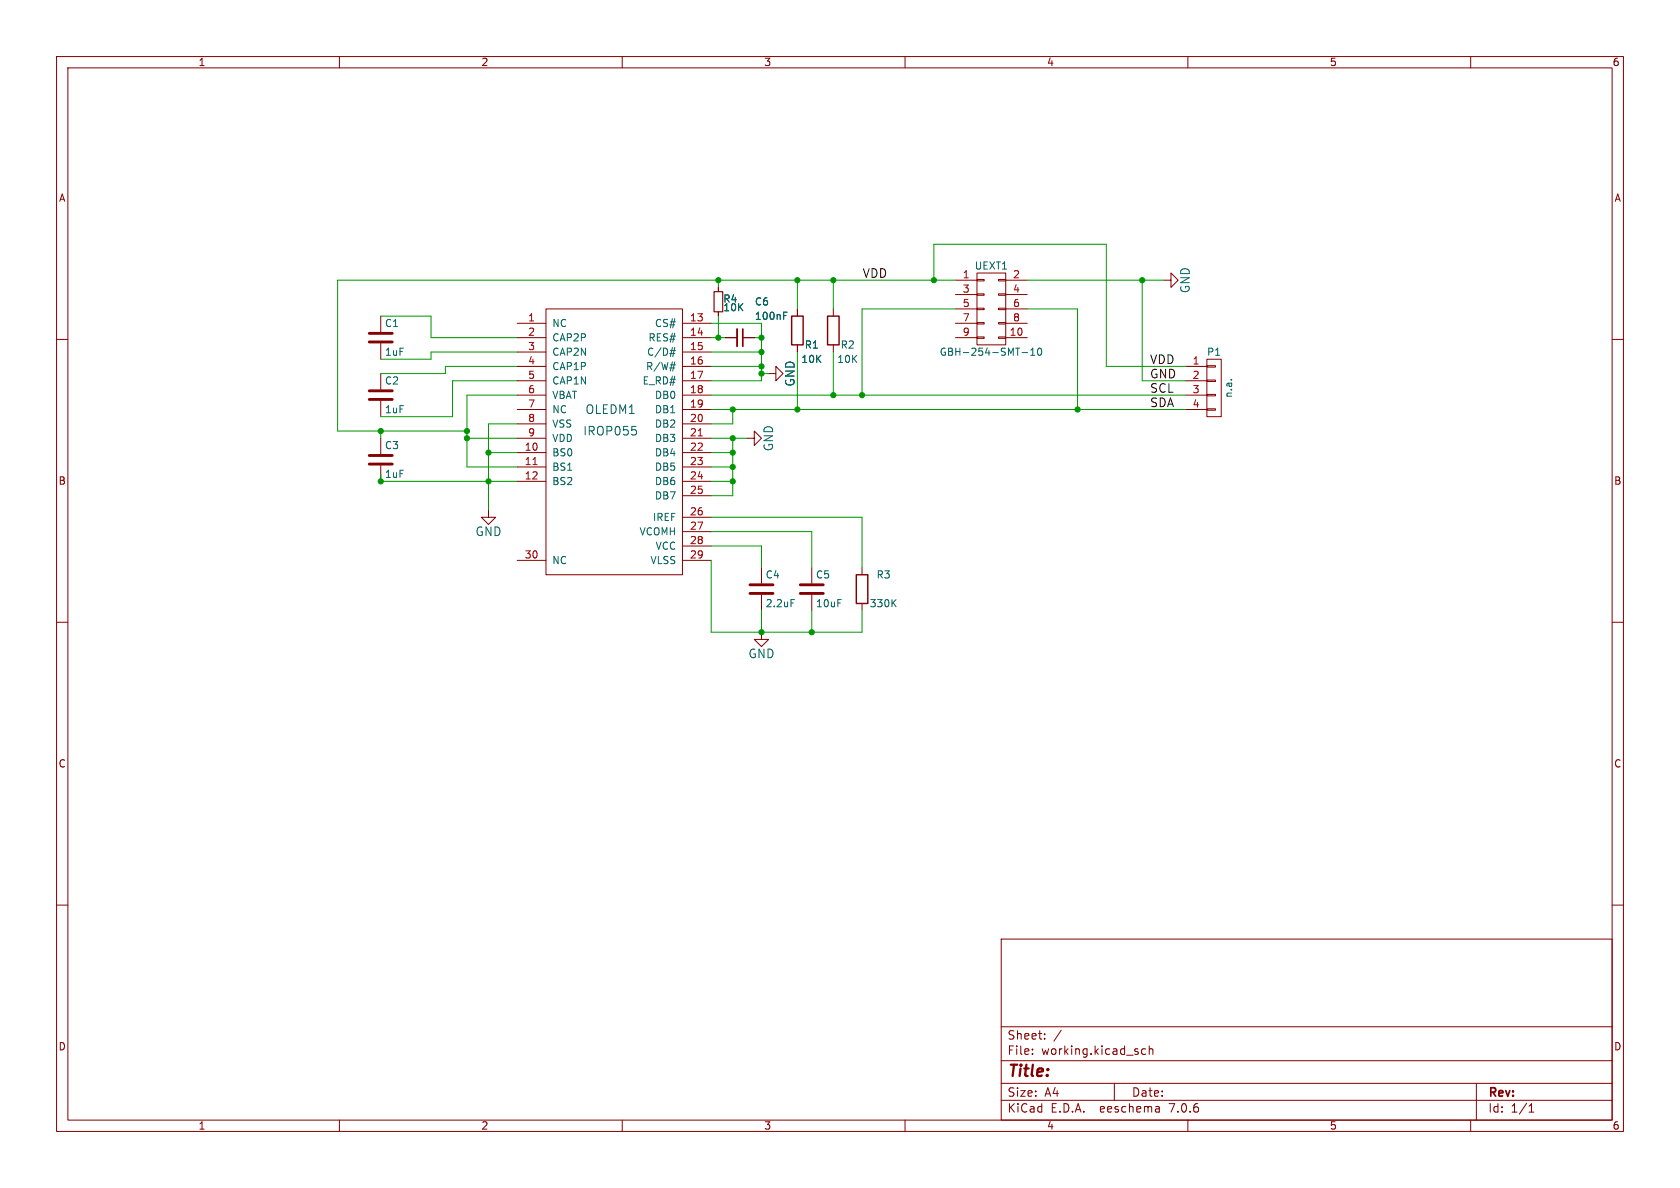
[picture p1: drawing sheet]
(kicad_sch (version 20230121) (generator eeschema)

 (paper "A4")

 (lib_symbols
  (symbol "mod-oled-128x64-rescue:C" (pin_numbers hide) (pin_names (offset 0.254)) (in_bom yes) (on_board yes)
   (property "Reference" "C" (at 0.635 2.54 0) (effects (font (size 1.27 1.27)) (justify left)))
   (property "Value" "C" (at 0.635 -2.54 0) (effects (font (size 1.27 1.27)) (justify left)))
   (property "Footprint" "" (at 0.9652 -3.81 0) (effects (font (size 0.762 0.762))))
   (property "Datasheet" "" (at 0 0 0) (effects (font (size 1.524 1.524))))
   (symbol "C_0_1"
    (polyline (pts (xy -2.032 -0.762) (xy 2.032 -0.762)) (stroke (width 0.508) (type solid)) (fill (type none)))
    (polyline (pts (xy -2.032 0.762) (xy 2.032 0.762)) (stroke (width 0.508) (type solid)) (fill (type none))))
   (symbol "C_1_1"
    (pin passive line (at 0 3.81 270) (length 2.794) (name "~" (effects (font (size 1.016 1.016)))) (number "1" (effects (font (size 1.016 1.016)))))
    (pin passive line (at 0 -3.81 90) (length 2.794) (name "~" (effects (font (size 1.016 1.016)))) (number "2" (effects (font (size 1.016 1.016)))))))
  (symbol "mod-oled-128x64-rescue:C_Small" (pin_numbers hide) (pin_names (offset 0.254) hide) (in_bom yes) (on_board yes)
   (property "Reference" "C" (at 0.254 1.778 0) (effects (font (size 1.27 1.27)) (justify left)))
   (property "Value" "C_Small" (at 0.254 -2.032 0) (effects (font (size 1.27 1.27)) (justify left)))
   (property "Footprint" "" (at 0 0 0) (effects (font (size 1.524 1.524))))
   (property "Datasheet" "" (at 0 0 0) (effects (font (size 1.524 1.524))))
   (symbol "C_Small_0_1"
    (polyline (pts (xy -1.524 -0.508) (xy 1.524 -0.508)) (stroke (width 0.3302) (type solid)) (fill (type none)))
    (polyline (pts (xy -1.524 0.508) (xy 1.524 0.508)) (stroke (width 0.3048) (type solid)) (fill (type none))))
   (symbol "C_Small_1_1"
    (pin passive line (at 0 2.54 270) (length 1.905) (name "~" (effects (font (size 1.016 1.016)))) (number "1" (effects (font (size 1.016 1.016)))))
    (pin passive line (at 0 -2.54 90) (length 2.032) (name "~" (effects (font (size 1.016 1.016)))) (number "2" (effects (font (size 1.016 1.016)))))))
  (symbol "mod-oled-128x64-rescue:GND" (power) (pin_names (offset 0)) (in_bom yes) (on_board yes)
   (property "Reference" "#PWR" (at 0 -6.35 0) (effects (font (size 1.27 1.27)) hide))
   (property "Value" "GND" (at 0 -3.81 0) (effects (font (size 1.27 1.27))))
   (property "Footprint" "" (at 0 0 0) (effects (font (size 1.524 1.524))))
   (property "Datasheet" "" (at 0 0 0) (effects (font (size 1.524 1.524))))
   (symbol "GND_0_1"
    (polyline (pts (xy 0 0) (xy 0 -1.27) (xy 1.27 -1.27) (xy 0 -2.54) (xy -1.27 -1.27) (xy 0 -1.27)) (stroke (width 0) (type solid)) (fill (type none))))
   (symbol "GND_1_1"
    (pin power_in line (at 0 0 270) (length 0) hide (name "GND" (effects (font (size 1.27 1.27)))) (number "1" (effects (font (size 1.27 1.27)))))))
  (symbol "mod-oled-128x64-rescue:R" (pin_numbers hide) (pin_names (offset 0)) (in_bom yes) (on_board yes)
   (property "Reference" "R" (at 2.032 0 90) (effects (font (size 1.27 1.27))))
   (property "Value" "R" (at 0 0 90) (effects (font (size 1.27 1.27))))
   (property "Footprint" "" (at -1.778 0 90) (effects (font (size 0.762 0.762))))
   (property "Datasheet" "" (at 0 0 0) (effects (font (size 0.762 0.762))))
   (symbol "R_0_1"
    (rectangle (start -1.016 -2.54) (end 1.016 2.54) (stroke (width 0.254) (type solid)) (fill (type none))))
   (symbol "R_1_1"
    (pin passive line (at 0 3.81 270) (length 1.27) (name "~" (effects (font (size 1.524 1.524)))) (number "1" (effects (font (size 1.524 1.524)))))
    (pin passive line (at 0 -3.81 90) (length 1.27) (name "~" (effects (font (size 1.524 1.524)))) (number "2" (effects (font (size 1.524 1.524)))))))
  (symbol "mod-oled-128x64-rescue:R_Small" (pin_numbers hide) (pin_names (offset 0.254) hide) (in_bom yes) (on_board yes)
   (property "Reference" "R" (at 0.762 0.508 0) (effects (font (size 1.27 1.27)) (justify left)))
   (property "Value" "R_Small" (at 0.762 -1.016 0) (effects (font (size 1.27 1.27)) (justify left)))
   (property "Footprint" "" (at 0 0 0) (effects (font (size 1.524 1.524))))
   (property "Datasheet" "" (at 0 0 0) (effects (font (size 1.524 1.524))))
   (symbol "R_Small_0_1"
    (rectangle (start -0.762 1.778) (end 0.762 -1.778) (stroke (width 0.2032) (type solid)) (fill (type none))))
   (symbol "R_Small_1_1"
    (pin passive line (at 0 2.54 270) (length 0.762) (name "~" (effects (font (size 1.016 1.016)))) (number "1" (effects (font (size 1.016 1.016)))))
    (pin passive line (at 0 -2.54 90) (length 0.762) (name "~" (effects (font (size 1.016 1.016)))) (number "2" (effects (font (size 1.016 1.016)))))))
  (symbol "oled:CONN_01X04" (pin_names (offset 1.016) hide) (in_bom yes) (on_board yes)
   (property "Reference" "P" (at 0 6.35 0) (effects (font (size 1.27 1.27))))
   (property "Value" "CONN_01X04" (at 2.54 0 90) (effects (font (size 1.27 1.27))))
   (property "Footprint" "" (at 0 0 0) (effects (font (size 1.524 1.524))))
   (property "Datasheet" "" (at 0 0 0) (effects (font (size 1.524 1.524))))
   (symbol "CONN_01X04_0_1"
    (rectangle (start -1.27 -3.683) (end 0.254 -3.937) (stroke (width 0) (type solid)) (fill (type none)))
    (rectangle (start -1.27 -1.143) (end 0.254 -1.397) (stroke (width 0) (type solid)) (fill (type none)))
    (rectangle (start -1.27 1.397) (end 0.254 1.143) (stroke (width 0) (type solid)) (fill (type none)))
    (rectangle (start -1.27 3.937) (end 0.254 3.683) (stroke (width 0) (type solid)) (fill (type none)))
    (rectangle (start -1.27 5.08) (end 1.27 -5.08) (stroke (width 0) (type solid)) (fill (type none))))
   (symbol "CONN_01X04_1_1"
    (pin passive line (at -5.08 3.81 0) (length 3.81) (name "P1" (effects (font (size 1.27 1.27)))) (number "1" (effects (font (size 1.27 1.27)))))
    (pin passive line (at -5.08 1.27 0) (length 3.81) (name "P2" (effects (font (size 1.27 1.27)))) (number "2" (effects (font (size 1.27 1.27)))))
    (pin passive line (at -5.08 -1.27 0) (length 3.81) (name "P3" (effects (font (size 1.27 1.27)))) (number "3" (effects (font (size 1.27 1.27)))))
    (pin passive line (at -5.08 -3.81 0) (length 3.81) (name "P4" (effects (font (size 1.27 1.27)))) (number "4" (effects (font (size 1.27 1.27)))))))
  (symbol "oled:CONN_02X05" (pin_names (offset 0.0254) hide) (in_bom yes) (on_board yes)
   (property "Reference" "P" (at 0 7.62 0) (effects (font (size 1.27 1.27))))
   (property "Value" "CONN_02X05" (at 0 -7.62 0) (effects (font (size 1.27 1.27))))
   (property "Footprint" "" (at 0 -30.48 0) (effects (font (size 1.524 1.524))))
   (property "Datasheet" "" (at 0 -30.48 0) (effects (font (size 1.524 1.524))))
   (symbol "CONN_02X05_0_1"
    (rectangle (start -2.54 -4.953) (end -1.27 -5.207) (stroke (width 0) (type solid)) (fill (type none)))
    (rectangle (start -2.54 -2.413) (end -1.27 -2.667) (stroke (width 0) (type solid)) (fill (type none)))
    (rectangle (start -2.54 0.127) (end -1.27 -0.127) (stroke (width 0) (type solid)) (fill (type none)))
    (rectangle (start -2.54 2.667) (end -1.27 2.413) (stroke (width 0) (type solid)) (fill (type none)))
    (rectangle (start -2.54 5.207) (end -1.27 4.953) (stroke (width 0) (type solid)) (fill (type none)))
    (rectangle (start -2.54 6.35) (end 2.54 -6.35) (stroke (width 0) (type solid)) (fill (type none)))
    (rectangle (start 1.27 -4.953) (end 2.54 -5.207) (stroke (width 0) (type solid)) (fill (type none)))
    (rectangle (start 1.27 -2.413) (end 2.54 -2.667) (stroke (width 0) (type solid)) (fill (type none)))
    (rectangle (start 1.27 0.127) (end 2.54 -0.127) (stroke (width 0) (type solid)) (fill (type none)))
    (rectangle (start 1.27 2.667) (end 2.54 2.413) (stroke (width 0) (type solid)) (fill (type none)))
    (rectangle (start 1.27 5.207) (end 2.54 4.953) (stroke (width 0) (type solid)) (fill (type none))))
   (symbol "CONN_02X05_1_1"
    (pin passive line (at -6.35 5.08 0) (length 3.81) (name "P1" (effects (font (size 1.27 1.27)))) (number "1" (effects (font (size 1.27 1.27)))))
    (pin passive line (at 6.35 -5.08 180) (length 3.81) (name "P10" (effects (font (size 1.27 1.27)))) (number "10" (effects (font (size 1.27 1.27)))))
    (pin passive line (at 6.35 5.08 180) (length 3.81) (name "P2" (effects (font (size 1.27 1.27)))) (number "2" (effects (font (size 1.27 1.27)))))
    (pin passive line (at -6.35 2.54 0) (length 3.81) (name "P3" (effects (font (size 1.27 1.27)))) (number "3" (effects (font (size 1.27 1.27)))))
    (pin passive line (at 6.35 2.54 180) (length 3.81) (name "P4" (effects (font (size 1.27 1.27)))) (number "4" (effects (font (size 1.27 1.27)))))
    (pin passive line (at -6.35 0 0) (length 3.81) (name "P5" (effects (font (size 1.27 1.27)))) (number "5" (effects (font (size 1.27 1.27)))))
    (pin passive line (at 6.35 0 180) (length 3.81) (name "P6" (effects (font (size 1.27 1.27)))) (number "6" (effects (font (size 1.27 1.27)))))
    (pin passive line (at -6.35 -2.54 0) (length 3.81) (name "P7" (effects (font (size 1.27 1.27)))) (number "7" (effects (font (size 1.27 1.27)))))
    (pin passive line (at 6.35 -2.54 180) (length 3.81) (name "P8" (effects (font (size 1.27 1.27)))) (number "8" (effects (font (size 1.27 1.27)))))
    (pin passive line (at -6.35 -5.08 0) (length 3.81) (name "P9" (effects (font (size 1.27 1.27)))) (number "9" (effects (font (size 1.27 1.27)))))))
  (symbol "oled:SSD1306" (pin_names (offset 1.016)) (in_bom yes) (on_board yes)
   (property "Reference" "OLEDM" (at -2.54 3.81 0) (effects (font (size 1.524 1.524))))
   (property "Value" "SSD1306" (at -2.54 0 0) (effects (font (size 1.524 1.524))))
   (property "Footprint" "" (at 0 0 0) (effects (font (size 1.524 1.524))))
   (property "Datasheet" "" (at 0 0 0) (effects (font (size 1.524 1.524))))
   (symbol "SSD1306_0_1"
    (rectangle (start -13.97 21.59) (end 10.16 -25.4) (stroke (width 0) (type solid)) (fill (type none)))
    (rectangle (start 10.16 -25.4) (end 10.16 -25.4) (stroke (width 0) (type solid)) (fill (type none))))
   (symbol "SSD1306_1_1"
    (pin passive line (at -19.05 19.05 0) (length 5.08) (name "NC" (effects (font (size 1.27 1.27)))) (number "1" (effects (font (size 1.27 1.27)))))
    (pin input line (at -19.05 -3.81 0) (length 5.08) (name "BS0" (effects (font (size 1.27 1.27)))) (number "10" (effects (font (size 1.27 1.27)))))
    (pin input line (at -19.05 -6.35 0) (length 5.08) (name "BS1" (effects (font (size 1.27 1.27)))) (number "11" (effects (font (size 1.27 1.27)))))
    (pin input line (at -19.05 -8.89 0) (length 5.08) (name "BS2" (effects (font (size 1.27 1.27)))) (number "12" (effects (font (size 1.27 1.27)))))
    (pin input line (at 15.24 19.05 180) (length 5.08) (name "CS#" (effects (font (size 1.27 1.27)))) (number "13" (effects (font (size 1.27 1.27)))))
    (pin output line (at 15.24 16.51 180) (length 5.08) (name "RES#" (effects (font (size 1.27 1.27)))) (number "14" (effects (font (size 1.27 1.27)))))
    (pin input line (at 15.24 13.97 180) (length 5.08) (name "C/D#" (effects (font (size 1.27 1.27)))) (number "15" (effects (font (size 1.27 1.27)))))
    (pin input line (at 15.24 11.43 180) (length 5.08) (name "R/W#" (effects (font (size 1.27 1.27)))) (number "16" (effects (font (size 1.27 1.27)))))
    (pin input line (at 15.24 8.89 180) (length 5.08) (name "E_RD#" (effects (font (size 1.27 1.27)))) (number "17" (effects (font (size 1.27 1.27)))))
    (pin input line (at 15.24 6.35 180) (length 5.08) (name "DB0" (effects (font (size 1.27 1.27)))) (number "18" (effects (font (size 1.27 1.27)))))
    (pin input line (at 15.24 3.81 180) (length 5.08) (name "DB1" (effects (font (size 1.27 1.27)))) (number "19" (effects (font (size 1.27 1.27)))))
    (pin bidirectional line (at -19.05 16.51 0) (length 5.08) (name "CAP2P" (effects (font (size 1.27 1.27)))) (number "2" (effects (font (size 1.27 1.27)))))
    (pin input line (at 15.24 1.27 180) (length 5.08) (name "DB2" (effects (font (size 1.27 1.27)))) (number "20" (effects (font (size 1.27 1.27)))))
    (pin input line (at 15.24 -1.27 180) (length 5.08) (name "DB3" (effects (font (size 1.27 1.27)))) (number "21" (effects (font (size 1.27 1.27)))))
    (pin input line (at 15.24 -3.81 180) (length 5.08) (name "DB4" (effects (font (size 1.27 1.27)))) (number "22" (effects (font (size 1.27 1.27)))))
    (pin input line (at 15.24 -6.35 180) (length 5.08) (name "DB5" (effects (font (size 1.27 1.27)))) (number "23" (effects (font (size 1.27 1.27)))))
    (pin input line (at 15.24 -8.89 180) (length 5.08) (name "DB6" (effects (font (size 1.27 1.27)))) (number "24" (effects (font (size 1.27 1.27)))))
    (pin input line (at 15.24 -11.43 180) (length 5.08) (name "DB7" (effects (font (size 1.27 1.27)))) (number "25" (effects (font (size 1.27 1.27)))))
    (pin bidirectional line (at 15.24 -15.24 180) (length 5.08) (name "IREF" (effects (font (size 1.27 1.27)))) (number "26" (effects (font (size 1.27 1.27)))))
    (pin bidirectional line (at 15.24 -17.78 180) (length 5.08) (name "VCOMH" (effects (font (size 1.27 1.27)))) (number "27" (effects (font (size 1.27 1.27)))))
    (pin power_in line (at 15.24 -20.32 180) (length 5.08) (name "VCC" (effects (font (size 1.27 1.27)))) (number "28" (effects (font (size 1.27 1.27)))))
    (pin power_in line (at 15.24 -22.86 180) (length 5.08) (name "VLSS" (effects (font (size 1.27 1.27)))) (number "29" (effects (font (size 1.27 1.27)))))
    (pin bidirectional line (at -19.05 13.97 0) (length 5.08) (name "CAP2N" (effects (font (size 1.27 1.27)))) (number "3" (effects (font (size 1.27 1.27)))))
    (pin passive line (at -19.05 -22.86 0) (length 5.08) (name "NC" (effects (font (size 1.27 1.27)))) (number "30" (effects (font (size 1.27 1.27)))))
    (pin bidirectional line (at -19.05 11.43 0) (length 5.08) (name "CAP1P" (effects (font (size 1.27 1.27)))) (number "4" (effects (font (size 1.27 1.27)))))
    (pin bidirectional line (at -19.05 8.89 0) (length 5.08) (name "CAP1N" (effects (font (size 1.27 1.27)))) (number "5" (effects (font (size 1.27 1.27)))))
    (pin power_in line (at -19.05 6.35 0) (length 5.08) (name "VBAT" (effects (font (size 1.27 1.27)))) (number "6" (effects (font (size 1.27 1.27)))))
    (pin passive line (at -19.05 3.81 0) (length 5.08) (name "NC" (effects (font (size 1.27 1.27)))) (number "7" (effects (font (size 1.27 1.27)))))
    (pin power_in line (at -19.05 1.27 0) (length 5.08) (name "VSS" (effects (font (size 1.27 1.27)))) (number "8" (effects (font (size 1.27 1.27)))))
    (pin power_in line (at -19.05 -1.27 0) (length 5.08) (name "VDD" (effects (font (size 1.27 1.27)))) (number "9" (effects (font (size 1.27 1.27))))))))

 (junction (at 165.1 49.53) (diameter 0) (color 0 0 0 0))
 (junction (at 143.51 111.76) (diameter 0) (color 0 0 0 0))
 (junction (at 129.54 77.47) (diameter 0) (color 0 0 0 0))
 (junction (at 134.62 62.23) (diameter 0) (color 0 0 0 0))
 (junction (at 134.62 111.76) (diameter 0) (color 0 0 0 0))
 (junction (at 147.32 49.53) (diameter 0) (color 0 0 0 0))
 (junction (at 140.97 72.39) (diameter 0) (color 0 0 0 0))
 (junction (at 129.54 82.55) (diameter 0) (color 0 0 0 0))
 (junction (at 82.55 76.2) (diameter 0) (color 0 0 0 0))
 (junction (at 134.62 66.04) (diameter 0) (color 0 0 0 0))
 (junction (at 129.54 80.01) (diameter 0) (color 0 0 0 0))
 (junction (at 129.54 72.39) (diameter 0) (color 0 0 0 0))
 (junction (at 129.54 85.09) (diameter 0) (color 0 0 0 0))
 (junction (at 147.32 69.85) (diameter 0) (color 0 0 0 0))
 (junction (at 152.4 69.85) (diameter 0) (color 0 0 0 0))
 (junction (at 127 59.69) (diameter 0) (color 0 0 0 0))
 (junction (at 134.62 64.77) (diameter 0) (color 0 0 0 0))
 (junction (at 82.55 77.47) (diameter 0) (color 0 0 0 0))
 (junction (at 190.5 72.39) (diameter 0) (color 0 0 0 0))
 (junction (at 134.62 59.69) (diameter 0) (color 0 0 0 0))
 (junction (at 86.36 80.01) (diameter 0) (color 0 0 0 0))
 (junction (at 201.93 49.53) (diameter 0) (color 0 0 0 0))
 (junction (at 67.31 85.09) (diameter 0) (color 0 0 0 0))
 (junction (at 67.31 76.2) (diameter 0) (color 0 0 0 0))
 (junction (at 127 49.53) (diameter 0) (color 0 0 0 0))
 (junction (at 140.97 49.53) (diameter 0) (color 0 0 0 0))
 (junction (at 86.36 85.09) (diameter 0) (color 0 0 0 0))

 (wire (pts (xy 181.61 54.61) (xy 190.5 54.61)) (stroke (width 0) (type default)))
 (wire (pts (xy 76.2 55.88) (xy 76.2 59.69)) (stroke (width 0) (type default)))
 (wire (pts (xy 125.73 85.09) (xy 129.54 85.09)) (stroke (width 0) (type default)))
 (wire (pts (xy 125.73 80.01) (xy 129.54 80.01)) (stroke (width 0) (type default)))
 (wire (pts (xy 80.01 73.66) (xy 67.31 73.66)) (stroke (width 0) (type default)))
 (wire (pts (xy 76.2 63.5) (xy 67.31 63.5)) (stroke (width 0) (type default)))
 (wire (pts (xy 125.73 72.39) (xy 129.54 72.39)) (stroke (width 0) (type default)))
 (wire (pts (xy 129.54 87.63) (xy 125.73 87.63)) (stroke (width 0) (type default)))
 (wire (pts (xy 165.1 49.53) (xy 165.1 43.18)) (stroke (width 0) (type default)))
 (wire (pts (xy 86.36 80.01) (xy 86.36 85.09)) (stroke (width 0) (type default)))
 (wire (pts (xy 80.01 67.31) (xy 80.01 73.66)) (stroke (width 0) (type default)))
 (wire (pts (xy 76.2 59.69) (xy 91.44 59.69)) (stroke (width 0) (type default)))
 (wire (pts (xy 129.54 77.47) (xy 132.08 77.47)) (stroke (width 0) (type default)))
 (wire (pts (xy 129.54 80.01) (xy 129.54 82.55)) (stroke (width 0) (type default)))
 (wire (pts (xy 82.55 77.47) (xy 91.44 77.47)) (stroke (width 0) (type default)))
 (wire (pts (xy 134.62 111.76) (xy 125.73 111.76)) (stroke (width 0) (type default)))
 (wire (pts (xy 125.73 57.15) (xy 134.62 57.15)) (stroke (width 0) (type default)))
 (wire (pts (xy 86.36 80.01) (xy 91.44 80.01)) (stroke (width 0) (type default)))
 (wire (pts (xy 82.55 76.2) (xy 82.55 77.47)) (stroke (width 0) (type default)))
 (wire (pts (xy 67.31 83.82) (xy 67.31 85.09)) (stroke (width 0) (type default)))
 (wire (pts (xy 152.4 111.76) (xy 143.51 111.76)) (stroke (width 0) (type default)))
 (wire (pts (xy 181.61 49.53) (xy 201.93 49.53)) (stroke (width 0) (type default)))
 (wire (pts (xy 129.54 74.93) (xy 125.73 74.93)) (stroke (width 0) (type default)))
 (wire (pts (xy 59.69 76.2) (xy 67.31 76.2)) (stroke (width 0) (type default)))
 (wire (pts (xy 82.55 69.85) (xy 82.55 76.2)) (stroke (width 0) (type default)))
 (wire (pts (xy 134.62 96.52) (xy 134.62 100.33)) (stroke (width 0) (type default)))
 (wire (pts (xy 147.32 69.85) (xy 152.4 69.85)) (stroke (width 0) (type default)))
 (wire (pts (xy 201.93 49.53) (xy 201.93 67.31)) (stroke (width 0) (type default)))
 (wire (pts (xy 134.62 57.15) (xy 134.62 59.69)) (stroke (width 0) (type default)))
 (wire (pts (xy 133.35 59.69) (xy 134.62 59.69)) (stroke (width 0) (type default)))
 (wire (pts (xy 125.73 59.69) (xy 127 59.69)) (stroke (width 0) (type default)))
 (wire (pts (xy 86.36 85.09) (xy 91.44 85.09)) (stroke (width 0) (type default)))
 (wire (pts (xy 134.62 107.95) (xy 134.62 111.76)) (stroke (width 0) (type default)))
 (wire (pts (xy 91.44 67.31) (xy 80.01 67.31)) (stroke (width 0) (type default)))
 (wire (pts (xy 190.5 72.39) (xy 209.55 72.39)) (stroke (width 0) (type default)))
 (wire (pts (xy 195.58 43.18) (xy 195.58 64.77)) (stroke (width 0) (type default)))
 (wire (pts (xy 147.32 49.53) (xy 147.32 54.61)) (stroke (width 0) (type default)))
 (wire (pts (xy 165.1 49.53) (xy 147.32 49.53)) (stroke (width 0) (type default)))
 (wire (pts (xy 78.74 66.04) (xy 78.74 64.77)) (stroke (width 0) (type default)))
 (wire (pts (xy 168.91 49.53) (xy 165.1 49.53)) (stroke (width 0) (type default)))
 (wire (pts (xy 125.73 77.47) (xy 129.54 77.47)) (stroke (width 0) (type default)))
 (wire (pts (xy 127 59.69) (xy 128.27 59.69)) (stroke (width 0) (type default)))
 (wire (pts (xy 143.51 93.98) (xy 143.51 100.33)) (stroke (width 0) (type default)))
 (wire (pts (xy 129.54 72.39) (xy 129.54 74.93)) (stroke (width 0) (type default)))
 (wire (pts (xy 152.4 69.85) (xy 152.4 54.61)) (stroke (width 0) (type default)))
 (wire (pts (xy 201.93 67.31) (xy 209.55 67.31)) (stroke (width 0) (type default)))
 (wire (pts (xy 125.73 82.55) (xy 129.54 82.55)) (stroke (width 0) (type default)))
 (wire (pts (xy 125.73 64.77) (xy 134.62 64.77)) (stroke (width 0) (type default)))
 (wire (pts (xy 134.62 67.31) (xy 125.73 67.31)) (stroke (width 0) (type default)))
 (wire (pts (xy 140.97 62.23) (xy 140.97 72.39)) (stroke (width 0) (type default)))
 (wire (pts (xy 127 49.53) (xy 127 50.8)) (stroke (width 0) (type default)))
 (wire (pts (xy 67.31 76.2) (xy 67.31 77.47)) (stroke (width 0) (type default)))
 (wire (pts (xy 125.73 93.98) (xy 143.51 93.98)) (stroke (width 0) (type default)))
 (wire (pts (xy 86.36 85.09) (xy 86.36 90.17)) (stroke (width 0) (type default)))
 (wire (pts (xy 67.31 66.04) (xy 78.74 66.04)) (stroke (width 0) (type default)))
 (wire (pts (xy 134.62 66.04) (xy 134.62 67.31)) (stroke (width 0) (type default)))
 (wire (pts (xy 125.73 62.23) (xy 134.62 62.23)) (stroke (width 0) (type default)))
 (wire (pts (xy 134.62 59.69) (xy 134.62 62.23)) (stroke (width 0) (type default)))
 (wire (pts (xy 86.36 74.93) (xy 86.36 80.01)) (stroke (width 0) (type default)))
 (wire (pts (xy 129.54 82.55) (xy 129.54 85.09)) (stroke (width 0) (type default)))
 (wire (pts (xy 140.97 49.53) (xy 127 49.53)) (stroke (width 0) (type default)))
 (wire (pts (xy 67.31 76.2) (xy 82.55 76.2)) (stroke (width 0) (type default)))
 (wire (pts (xy 152.4 91.44) (xy 152.4 100.33)) (stroke (width 0) (type default)))
 (wire (pts (xy 129.54 72.39) (xy 140.97 72.39)) (stroke (width 0) (type default)))
 (wire (pts (xy 125.73 96.52) (xy 134.62 96.52)) (stroke (width 0) (type default)))
 (wire (pts (xy 195.58 64.77) (xy 209.55 64.77)) (stroke (width 0) (type default)))
 (wire (pts (xy 140.97 72.39) (xy 190.5 72.39)) (stroke (width 0) (type default)))
 (wire (pts (xy 76.2 62.23) (xy 76.2 63.5)) (stroke (width 0) (type default)))
 (wire (pts (xy 82.55 77.47) (xy 82.55 82.55)) (stroke (width 0) (type default)))
 (wire (pts (xy 125.73 91.44) (xy 152.4 91.44)) (stroke (width 0) (type default)))
 (wire (pts (xy 134.62 64.77) (xy 134.62 66.04)) (stroke (width 0) (type default)))
 (wire (pts (xy 129.54 77.47) (xy 129.54 80.01)) (stroke (width 0) (type default)))
 (wire (pts (xy 67.31 55.88) (xy 76.2 55.88)) (stroke (width 0) (type default)))
 (wire (pts (xy 147.32 49.53) (xy 140.97 49.53)) (stroke (width 0) (type default)))
 (wire (pts (xy 152.4 107.95) (xy 152.4 111.76)) (stroke (width 0) (type default)))
 (wire (pts (xy 91.44 74.93) (xy 86.36 74.93)) (stroke (width 0) (type default)))
 (wire (pts (xy 78.74 64.77) (xy 91.44 64.77)) (stroke (width 0) (type default)))
 (wire (pts (xy 201.93 49.53) (xy 205.74 49.53)) (stroke (width 0) (type default)))
 (wire (pts (xy 134.62 66.04) (xy 135.89 66.04)) (stroke (width 0) (type default)))
 (wire (pts (xy 143.51 107.95) (xy 143.51 111.76)) (stroke (width 0) (type default)))
 (wire (pts (xy 67.31 85.09) (xy 86.36 85.09)) (stroke (width 0) (type default)))
 (wire (pts (xy 152.4 69.85) (xy 209.55 69.85)) (stroke (width 0) (type default)))
 (wire (pts (xy 91.44 62.23) (xy 76.2 62.23)) (stroke (width 0) (type default)))
 (wire (pts (xy 59.69 49.53) (xy 59.69 76.2)) (stroke (width 0) (type default)))
 (wire (pts (xy 140.97 49.53) (xy 140.97 54.61)) (stroke (width 0) (type default)))
 (wire (pts (xy 134.62 62.23) (xy 134.62 64.77)) (stroke (width 0) (type default)))
 (wire (pts (xy 125.73 111.76) (xy 125.73 99.06)) (stroke (width 0) (type default)))
 (wire (pts (xy 129.54 85.09) (xy 129.54 87.63)) (stroke (width 0) (type default)))
 (wire (pts (xy 82.55 82.55) (xy 91.44 82.55)) (stroke (width 0) (type default)))
 (wire (pts (xy 127 55.88) (xy 127 59.69)) (stroke (width 0) (type default)))
 (wire (pts (xy 125.73 69.85) (xy 147.32 69.85)) (stroke (width 0) (type default)))
 (wire (pts (xy 152.4 54.61) (xy 168.91 54.61)) (stroke (width 0) (type default)))
 (wire (pts (xy 165.1 43.18) (xy 195.58 43.18)) (stroke (width 0) (type default)))
 (wire (pts (xy 91.44 69.85) (xy 82.55 69.85)) (stroke (width 0) (type default)))
 (wire (pts (xy 143.51 111.76) (xy 134.62 111.76)) (stroke (width 0) (type default)))
 (wire (pts (xy 147.32 62.23) (xy 147.32 69.85)) (stroke (width 0) (type default)))
 (wire (pts (xy 127 49.53) (xy 59.69 49.53)) (stroke (width 0) (type default)))
 (wire (pts (xy 190.5 54.61) (xy 190.5 72.39)) (stroke (width 0) (type default)))

 (label "SDA" (at 203.2 72.39 0) (effects (font (size 1.524 1.524)) (justify left bottom)))
 (label "VDD" (at 152.4 49.53 0) (effects (font (size 1.524 1.524)) (justify left bottom)))
 (label "VDD" (at 203.2 64.77 0) (effects (font (size 1.524 1.524)) (justify left bottom)))
 (label "SCL" (at 203.2 69.85 0) (effects (font (size 1.524 1.524)) (justify left bottom)))
 (label "GND" (at 203.2 67.31 0) (effects (font (size 1.524 1.524)) (justify left bottom)))

 (symbol (lib_id "oled:SSD1306") (at 110.49 76.2 0) (unit 1) (in_bom yes) (on_board yes) (dnp no)
  (property "Reference" "OLEDM1" (at 107.95 72.39 0) (effects (font (size 1.524 1.524))))
  (property "Value" "IROP055" (at 107.95 76.2 0) (effects (font (size 1.524 1.524))))
  (property "Footprint" "kicad_wrk:IROP055-SSD1306Z-PADS-ONLY" (at 110.49 76.2 0) (effects (font (size 1.524 1.524)) hide))
  (property "Datasheet" "" (at 110.49 76.2 0) (effects (font (size 1.524 1.524)))) (pin "1") (pin "10") (pin "11") (pin "12") (pin "13") (pin "14") (pin "15") (pin "16") (pin "17") (pin "18") (pin "19") (pin "2") (pin "20") (pin "21") (pin "22") (pin "23") (pin "24") (pin "25") (pin "26") (pin "27") (pin "28") (pin "29") (pin "3") (pin "30") (pin "4") (pin "5") (pin "6") (pin "7") (pin "8") (pin "9"))

 (symbol (lib_id "mod-oled-128x64-rescue:C") (at 67.31 59.69 0) (unit 1) (in_bom yes) (on_board yes) (dnp no)
  (property "Reference" "C1" (at 67.945 57.15 0) (effects (font (size 1.27 1.27)) (justify left)))
  (property "Value" "1uF" (at 67.945 62.23 0) (effects (font (size 1.27 1.27)) (justify left)))
  (property "Footprint" "kicad_wrk:C_0603" (at 68.2752 63.5 0) (effects (font (size 0.762 0.762)) hide))
  (property "Datasheet" "" (at 67.31 59.69 0) (effects (font (size 1.524 1.524)))) (pin "1") (pin "2"))

 (symbol (lib_id "mod-oled-128x64-rescue:C") (at 67.31 69.85 0) (unit 1) (in_bom yes) (on_board yes) (dnp no)
  (property "Reference" "C2" (at 67.945 67.31 0) (effects (font (size 1.27 1.27)) (justify left)))
  (property "Value" "1uF" (at 67.945 72.39 0) (effects (font (size 1.27 1.27)) (justify left)))
  (property "Footprint" "kicad_wrk:C_0603" (at 68.2752 73.66 0) (effects (font (size 0.762 0.762)) hide))
  (property "Datasheet" "" (at 67.31 69.85 0) (effects (font (size 1.524 1.524)))) (pin "1") (pin "2"))

 (symbol (lib_id "mod-oled-128x64-rescue:C") (at 67.31 81.28 0) (unit 1) (in_bom yes) (on_board yes) (dnp no)
  (property "Reference" "C3" (at 67.945 78.74 0) (effects (font (size 1.27 1.27)) (justify left)))
  (property "Value" "1uF" (at 67.945 83.82 0) (effects (font (size 1.27 1.27)) (justify left)))
  (property "Footprint" "kicad_wrk:C_0603" (at 68.2752 85.09 0) (effects (font (size 0.762 0.762)) hide))
  (property "Datasheet" "" (at 67.31 81.28 0) (effects (font (size 1.524 1.524)))) (pin "1") (pin "2"))

 (symbol (lib_id "mod-oled-128x64-rescue:GND") (at 86.36 90.17 0) (unit 1) (in_bom yes) (on_board yes) (dnp no)
  (property "Reference" "#PWR01" (at 86.36 96.52 0) (effects (font (size 1.524 1.524)) hide))
  (property "Value" "GND" (at 86.36 93.98 0) (effects (font (size 1.524 1.524))))
  (property "Footprint" "" (at 86.36 90.17 0) (effects (font (size 1.524 1.524))))
  (property "Datasheet" "" (at 86.36 90.17 0) (effects (font (size 1.524 1.524)))) (pin "1"))

 (symbol (lib_id "oled:CONN_02X05") (at 175.26 54.61 0) (unit 1) (in_bom yes) (on_board yes) (dnp no)
  (property "Reference" "UEXT1" (at 175.26 46.99 0) (effects (font (size 1.27 1.27))))
  (property "Value" "GBH-254-SMT-10" (at 175.26 62.23 0) (effects (font (size 1.27 1.27))))
  (property "Footprint" "kicad_wrk:UEXTM-SMD" (at 175.26 85.09 0) (effects (font (size 1.524 1.524)) hide))
  (property "Datasheet" "" (at 175.26 85.09 0) (effects (font (size 1.524 1.524)))) (pin "1") (pin "10") (pin "2") (pin "3") (pin "4") (pin "5") (pin "6") (pin "7") (pin "8") (pin "9"))

 (symbol (lib_id "mod-oled-128x64-rescue:GND") (at 132.08 77.47 90) (unit 1) (in_bom yes) (on_board yes) (dnp no)
  (property "Reference" "#PWR02" (at 138.43 77.47 0) (effects (font (size 1.524 1.524)) hide))
  (property "Value" "GND" (at 135.89 77.47 0) (effects (font (size 1.524 1.524))))
  (property "Footprint" "" (at 132.08 77.47 0) (effects (font (size 1.524 1.524))))
  (property "Datasheet" "" (at 132.08 77.47 0) (effects (font (size 1.524 1.524)))) (pin "1"))

 (symbol (lib_id "mod-oled-128x64-rescue:GND") (at 135.89 66.04 90) (unit 1) (in_bom yes) (on_board yes) (dnp no)
  (property "Reference" "#PWR03" (at 142.24 66.04 0) (effects (font (size 1.524 1.524)) hide))
  (property "Value" "GND" (at 139.7 66.04 0) (effects (font (size 1.524 1.524))))
  (property "Footprint" "" (at 135.89 66.04 0) (effects (font (size 1.524 1.524))))
  (property "Datasheet" "" (at 135.89 66.04 0) (effects (font (size 1.524 1.524)))) (pin "1"))

 (symbol (lib_id "mod-oled-128x64-rescue:C") (at 134.62 104.14 0) (unit 1) (in_bom yes) (on_board yes) (dnp no)
  (property "Reference" "C4" (at 135.255 101.6 0) (effects (font (size 1.27 1.27)) (justify left)))
  (property "Value" "2.2uF" (at 135.255 106.68 0) (effects (font (size 1.27 1.27)) (justify left)))
  (property "Footprint" "kicad_wrk:C_0603" (at 135.5852 107.95 0) (effects (font (size 0.762 0.762)) hide))
  (property "Datasheet" "" (at 134.62 104.14 0) (effects (font (size 1.524 1.524)))) (pin "1") (pin "2"))

 (symbol (lib_id "mod-oled-128x64-rescue:C") (at 143.51 104.14 0) (unit 1) (in_bom yes) (on_board yes) (dnp no)
  (property "Reference" "C5" (at 144.145 101.6 0) (effects (font (size 1.27 1.27)) (justify left)))
  (property "Value" "10uF" (at 144.145 106.68 0) (effects (font (size 1.27 1.27)) (justify left)))
  (property "Footprint" "kicad_wrk:C_0603" (at 144.4752 107.95 0) (effects (font (size 0.762 0.762)) hide))
  (property "Datasheet" "" (at 143.51 104.14 0) (effects (font (size 1.524 1.524)))) (pin "1") (pin "2"))

 (symbol (lib_id "mod-oled-128x64-rescue:R") (at 152.4 104.14 0) (unit 1) (in_bom yes) (on_board yes) (dnp no)
  (property "Reference" "R3" (at 156.21 101.6 0) (effects (font (size 1.27 1.27))))
  (property "Value" "330K" (at 156.21 106.68 0) (effects (font (size 1.27 1.27))))
  (property "Footprint" "kicad_wrk:R_0603" (at 150.622 104.14 90) (effects (font (size 0.762 0.762)) hide))
  (property "Datasheet" "" (at 152.4 104.14 0) (effects (font (size 0.762 0.762)))) (pin "1") (pin "2"))

 (symbol (lib_id "mod-oled-128x64-rescue:R") (at 140.97 58.42 0) (unit 1) (in_bom yes) (on_board yes) (dnp no)
  (property "Reference" "R1" (at 143.51 60.96 0) (effects (font (size 1.27 1.27))))
  (property "Value" "10K" (at 143.51 63.5 0) (effects (font (size 1.27 1.27))))
  (property "Footprint" "kicad_wrk:R_0603" (at 139.192 58.42 90) (effects (font (size 0.762 0.762)) hide))
  (property "Datasheet" "" (at 140.97 58.42 0) (effects (font (size 0.762 0.762)))) (pin "1") (pin "2"))

 (symbol (lib_id "mod-oled-128x64-rescue:R") (at 147.32 58.42 0) (unit 1) (in_bom yes) (on_board yes) (dnp no)
  (property "Reference" "R2" (at 149.86 60.96 0) (effects (font (size 1.27 1.27))))
  (property "Value" "10K" (at 149.86 63.5 0) (effects (font (size 1.27 1.27))))
  (property "Footprint" "kicad_wrk:R_0603" (at 145.542 58.42 90) (effects (font (size 0.762 0.762)) hide))
  (property "Datasheet" "" (at 147.32 58.42 0) (effects (font (size 0.762 0.762)))) (pin "1") (pin "2"))

 (symbol (lib_id "mod-oled-128x64-rescue:GND") (at 134.62 111.76 0) (unit 1) (in_bom yes) (on_board yes) (dnp no)
  (property "Reference" "#PWR04" (at 134.62 118.11 0) (effects (font (size 1.524 1.524)) hide))
  (property "Value" "GND" (at 134.62 115.57 0) (effects (font (size 1.524 1.524))))
  (property "Footprint" "" (at 134.62 111.76 0) (effects (font (size 1.524 1.524))))
  (property "Datasheet" "" (at 134.62 111.76 0) (effects (font (size 1.524 1.524)))) (pin "1"))

 (symbol (lib_id "mod-oled-128x64-rescue:GND") (at 205.74 49.53 90) (unit 1) (in_bom yes) (on_board yes) (dnp no)
  (property "Reference" "#PWR05" (at 212.09 49.53 0) (effects (font (size 1.524 1.524)) hide))
  (property "Value" "GND" (at 209.55 49.53 0) (effects (font (size 1.524 1.524))))
  (property "Footprint" "" (at 205.74 49.53 0) (effects (font (size 1.524 1.524))))
  (property "Datasheet" "" (at 205.74 49.53 0) (effects (font (size 1.524 1.524)))) (pin "1"))

 (symbol (lib_id "oled:CONN_01X04") (at 214.63 68.58 0) (unit 1) (in_bom yes) (on_board yes) (dnp no)
  (property "Reference" "P1" (at 214.63 62.23 0) (effects (font (size 1.27 1.27))))
  (property "Value" "n.a." (at 217.17 68.58 90) (effects (font (size 1.27 1.27))))
  (property "Footprint" "kicad_wrk:SIP4_SMD" (at 214.63 68.58 0) (effects (font (size 1.524 1.524)) hide))
  (property "Datasheet" "" (at 214.63 68.58 0) (effects (font (size 1.524 1.524)))) (pin "1") (pin "2") (pin "3") (pin "4"))

 (symbol (lib_id "mod-oled-128x64-rescue:C_Small") (at 130.81 59.69 270) (unit 1) (in_bom yes) (on_board yes) (dnp no)
  (property "Reference" "C6" (at 133.35 53.34 90) (effects (font (size 1.27 1.27)) (justify left)))
  (property "Value" "100nF" (at 133.35 55.88 90) (effects (font (size 1.27 1.27)) (justify left)))
  (property "Footprint" "kicad_wrk:C_0603" (at 130.81 59.69 0) (effects (font (size 1.524 1.524)) hide))
  (property "Datasheet" "" (at 130.81 59.69 0) (effects (font (size 1.524 1.524)))) (pin "1") (pin "2"))

 (symbol (lib_id "mod-oled-128x64-rescue:R_Small") (at 127 53.34 0) (unit 1) (in_bom yes) (on_board yes) (dnp no)
  (property "Reference" "R4" (at 127.762 52.832 0) (effects (font (size 1.27 1.27)) (justify left)))
  (property "Value" "10K" (at 127.762 54.356 0) (effects (font (size 1.27 1.27)) (justify left)))
  (property "Footprint" "kicad_wrk:R_0603" (at 127 53.34 0) (effects (font (size 1.524 1.524)) hide))
  (property "Datasheet" "" (at 127 53.34 0) (effects (font (size 1.524 1.524)))) (pin "1") (pin "2"))

 (sheet_instances (path "" (page "1"))))
